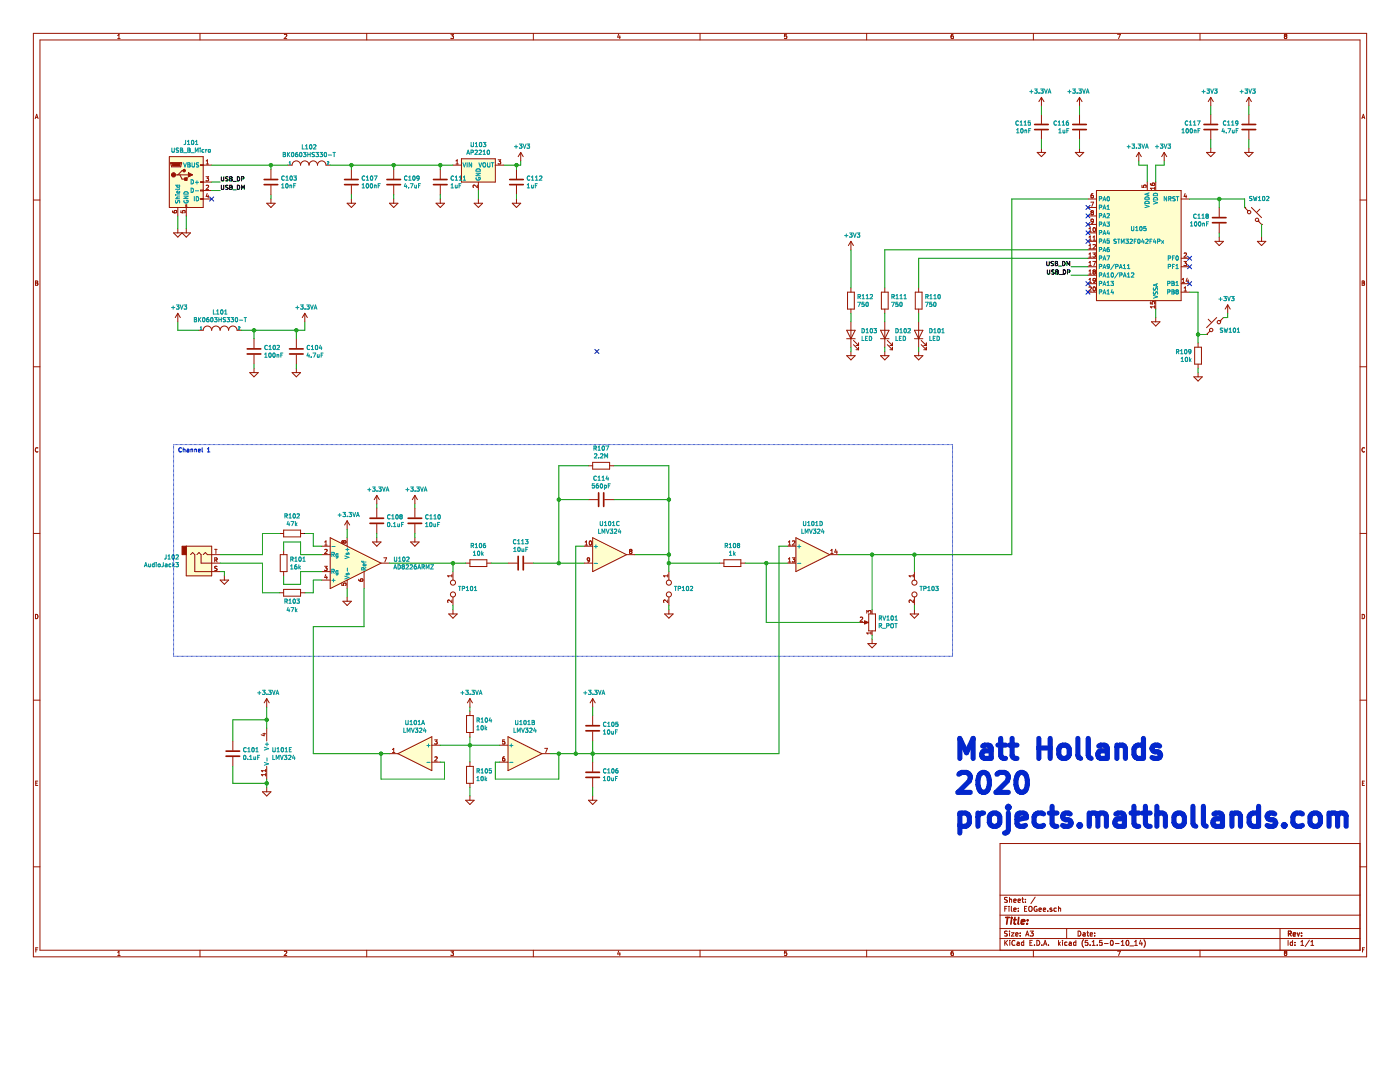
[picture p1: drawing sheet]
EESchema Schematic File Version 4
EELAYER 30 0
EELAYER END
$Descr A3 16535 11693
encoding utf-8
Sheet 1 1
Title ""
Date ""
Rev ""
Comp ""
Comment1 ""
Comment2 ""
Comment3 ""
Comment4 ""
$EndDescr
$Comp
L EOGee-rescue:GND-power #PWR0101
U 1 1
P 2100 2700
F 0 "#PWR0101" H 2100 2450 50  0001 C CNN
F 1 "GND" H 2105 2527 50  0001 C CNN
F 2 "" H 2100 2700 50  0001 C CNN
F 3 "" H 2100 2700 50  0001 C CNN
	1    2100 2700
	1    0    0    -1  
$EndComp
$Comp
L EOGee-rescue:GND-power #PWR0103
U 1 1
P 2200 2700
F 0 "#PWR0103" H 2200 2450 50  0001 C CNN
F 1 "GND" H 2205 2527 50  0001 C CNN
F 2 "" H 2200 2700 50  0001 C CNN
F 3 "" H 2200 2700 50  0001 C CNN
	1    2200 2700
	1    0    0    -1  
$EndComp
Wire Wire Line
	2200 2700 2200 2550
Wire Wire Line
	2100 2550 2100 2700
Text Label 2600 2150 0    50   ~ 0
USB_DP
Text Label 2600 2250 0    50   ~ 0
USB_DM
Wire Wire Line
	2600 2150 2500 2150
Wire Wire Line
	2500 2250 2600 2250
Text Label 12650 3250 2    50   ~ 0
USB_DP
Text Label 12650 3150 2    50   ~ 0
USB_DM
Wire Wire Line
	12850 3250 12650 3250
Wire Wire Line
	12850 3150 12650 3150
$Comp
L EOGee-rescue:C-Device C103
U 1 1
P 3200 2150
F 0 "C103" H 3315 2196 50  0000 L CNN
F 1 "10nF" H 3315 2105 50  0000 L CNN
F 2 "Capacitor_SMD:C_0603_1608Metric" H 3238 2000 50  0001 C CNN
F 3 "~" H 3200 2150 50  0001 C CNN
	1    3200 2150
	1    0    0    -1  
$EndComp
$Comp
L EOGee-rescue:GND-power #PWR0108
U 1 1
P 3200 2350
F 0 "#PWR0108" H 3200 2100 50  0001 C CNN
F 1 "GND" H 3205 2177 50  0001 C CNN
F 2 "" H 3200 2350 50  0001 C CNN
F 3 "" H 3200 2350 50  0001 C CNN
	1    3200 2350
	1    0    0    -1  
$EndComp
Wire Wire Line
	3200 2350 3200 2300
$Comp
L EOGee-rescue:+3V3-power #PWR0137
U 1 1
P 13750 1900
F 0 "#PWR0137" H 13750 1750 50  0001 C CNN
F 1 "+3V3" H 13765 2073 50  0000 C CNN
F 2 "" H 13750 1900 50  0001 C CNN
F 3 "" H 13750 1900 50  0001 C CNN
	1    13750 1900
	-1   0    0    -1  
$EndComp
$Comp
L EOGee-rescue:STM32F042F4Px-MCU_ST_STM32F0 U105
U 1 1
P 13450 2850
F 0 "U105" H 13450 3000 50  0000 C CNN
F 1 "STM32F042F4Px" H 13450 2850 50  0000 C CNN
F 2 "Package_SO:TSSOP-20_4.4x6.5mm_P0.65mm" H 12950 2150 50  0001 R CNN
F 3 "http://www.st.com/st-web-ui/static/active/en/resource/technical/document/datasheet/DM00105814.pdf" H 13450 2850 50  0001 C CNN
	1    13450 2850
	-1   0    0    -1  
$EndComp
Wire Wire Line
	13650 1950 13650 2150
$Comp
L EOGee-rescue:+3.3VA-power #PWR0135
U 1 1
P 13450 1900
F 0 "#PWR0135" H 13450 1750 50  0001 C CNN
F 1 "+3.3VA" H 13465 2073 50  0000 C CNN
F 2 "" H 13450 1900 50  0001 C CNN
F 3 "" H 13450 1900 50  0001 C CNN
	1    13450 1900
	-1   0    0    -1  
$EndComp
Wire Wire Line
	13750 1900 13750 1950
Wire Wire Line
	13750 1950 13650 1950
Wire Wire Line
	13450 1900 13450 1950
Wire Wire Line
	13450 1950 13550 1950
Wire Wire Line
	13550 1950 13550 2150
$Comp
L EOGee-rescue:C-Device C118
U 1 1
P 14400 2600
F 0 "C118" H 14515 2646 50  0000 L CNN
F 1 "100nF" H 14515 2555 50  0000 L CNN
F 2 "Capacitor_SMD:C_0603_1608Metric" H 14438 2450 50  0001 C CNN
F 3 "~" H 14400 2600 50  0001 C CNN
	1    14400 2600
	-1   0    0    -1  
$EndComp
Wire Wire Line
	14700 2450 14700 2350
Wire Wire Line
	14700 2350 14400 2350
Wire Wire Line
	14400 2450 14400 2350
Connection ~ 14400 2350
Wire Wire Line
	14400 2350 14050 2350
$Comp
L EOGee-rescue:GND-power #PWR0136
U 1 1
P 13650 3750
F 0 "#PWR0136" H 13650 3500 50  0001 C CNN
F 1 "GND" H 13655 3577 50  0001 C CNN
F 2 "" H 13650 3750 50  0001 C CNN
F 3 "" H 13650 3750 50  0001 C CNN
	1    13650 3750
	-1   0    0    -1  
$EndComp
Wire Wire Line
	13650 3750 13650 3650
$Comp
L EOGee-rescue:GND-power #PWR0141
U 1 1
P 14400 2800
F 0 "#PWR0141" H 14400 2550 50  0001 C CNN
F 1 "GND" H 14405 2627 50  0001 C CNN
F 2 "" H 14400 2800 50  0001 C CNN
F 3 "" H 14400 2800 50  0001 C CNN
	1    14400 2800
	-1   0    0    -1  
$EndComp
Wire Wire Line
	14400 2800 14400 2750
$Comp
L EOGee-rescue:GND-power #PWR0145
U 1 1
P 14900 2800
F 0 "#PWR0145" H 14900 2550 50  0001 C CNN
F 1 "GND" H 14905 2627 50  0001 C CNN
F 2 "" H 14900 2800 50  0001 C CNN
F 3 "" H 14900 2800 50  0001 C CNN
	1    14900 2800
	-1   0    0    -1  
$EndComp
Wire Wire Line
	14900 2800 14900 2650
$Comp
L EOGee-rescue:SW_Push_45deg-Switch SW102
U 1 1
P 14800 2550
F 0 "SW102" V 15000 2750 50  0000 R CNN
F 1 "SW_Push_45deg" V 14750 3300 50  0001 R CNN
F 2 "Buttons_Switches_SMD:SW_SPST_B3U-1000P" H 14800 2550 50  0001 C CNN
F 3 "~" H 14800 2550 50  0001 C CNN
	1    14800 2550
	0    1    -1   0   
$EndComp
$Comp
L EOGee-rescue:C-Device C117
U 1 1
P 14300 1500
F 0 "C117" H 14415 1546 50  0000 L CNN
F 1 "100nF" H 14415 1455 50  0000 L CNN
F 2 "Capacitor_SMD:C_0603_1608Metric" H 14338 1350 50  0001 C CNN
F 3 "~" H 14300 1500 50  0001 C CNN
	1    14300 1500
	-1   0    0    -1  
$EndComp
$Comp
L EOGee-rescue:C-Device C119
U 1 1
P 14750 1500
F 0 "C119" H 14865 1546 50  0000 L CNN
F 1 "4.7uF" H 14865 1455 50  0000 L CNN
F 2 "Capacitor_SMD:C_0603_1608Metric" H 14788 1350 50  0001 C CNN
F 3 "~" H 14750 1500 50  0001 C CNN
	1    14750 1500
	-1   0    0    -1  
$EndComp
$Comp
L EOGee-rescue:C-Device C115
U 1 1
P 12300 1500
F 0 "C115" H 12415 1546 50  0000 L CNN
F 1 "10nF" H 12415 1455 50  0000 L CNN
F 2 "Capacitor_SMD:C_0603_1608Metric" H 12338 1350 50  0001 C CNN
F 3 "~" H 12300 1500 50  0001 C CNN
	1    12300 1500
	-1   0    0    -1  
$EndComp
$Comp
L EOGee-rescue:C-Device C116
U 1 1
P 12750 1500
F 0 "C116" H 12865 1546 50  0000 L CNN
F 1 "1uF" H 12865 1455 50  0000 L CNN
F 2 "Capacitor_SMD:C_0603_1608Metric" H 12788 1350 50  0001 C CNN
F 3 "~" H 12750 1500 50  0001 C CNN
	1    12750 1500
	-1   0    0    -1  
$EndComp
$Comp
L EOGee-rescue:+3V3-power #PWR0143
U 1 1
P 14750 1250
F 0 "#PWR0143" H 14750 1100 50  0001 C CNN
F 1 "+3V3" H 14765 1423 50  0000 C CNN
F 2 "" H 14750 1250 50  0001 C CNN
F 3 "" H 14750 1250 50  0001 C CNN
	1    14750 1250
	-1   0    0    -1  
$EndComp
$Comp
L EOGee-rescue:+3V3-power #PWR0139
U 1 1
P 14300 1250
F 0 "#PWR0139" H 14300 1100 50  0001 C CNN
F 1 "+3V3" H 14315 1423 50  0000 C CNN
F 2 "" H 14300 1250 50  0001 C CNN
F 3 "" H 14300 1250 50  0001 C CNN
	1    14300 1250
	-1   0    0    -1  
$EndComp
$Comp
L EOGee-rescue:GND-power #PWR0144
U 1 1
P 14750 1750
F 0 "#PWR0144" H 14750 1500 50  0001 C CNN
F 1 "GND" H 14755 1577 50  0001 C CNN
F 2 "" H 14750 1750 50  0001 C CNN
F 3 "" H 14750 1750 50  0001 C CNN
	1    14750 1750
	-1   0    0    -1  
$EndComp
$Comp
L EOGee-rescue:GND-power #PWR0140
U 1 1
P 14300 1750
F 0 "#PWR0140" H 14300 1500 50  0001 C CNN
F 1 "GND" H 14305 1577 50  0001 C CNN
F 2 "" H 14300 1750 50  0001 C CNN
F 3 "" H 14300 1750 50  0001 C CNN
	1    14300 1750
	-1   0    0    -1  
$EndComp
Wire Wire Line
	14300 1750 14300 1650
Wire Wire Line
	14300 1350 14300 1250
Wire Wire Line
	14750 1250 14750 1350
Wire Wire Line
	14750 1650 14750 1750
$Comp
L EOGee-rescue:GND-power #PWR0134
U 1 1
P 12750 1750
F 0 "#PWR0134" H 12750 1500 50  0001 C CNN
F 1 "GND" H 12755 1577 50  0001 C CNN
F 2 "" H 12750 1750 50  0001 C CNN
F 3 "" H 12750 1750 50  0001 C CNN
	1    12750 1750
	-1   0    0    -1  
$EndComp
$Comp
L EOGee-rescue:GND-power #PWR0132
U 1 1
P 12300 1750
F 0 "#PWR0132" H 12300 1500 50  0001 C CNN
F 1 "GND" H 12305 1577 50  0001 C CNN
F 2 "" H 12300 1750 50  0001 C CNN
F 3 "" H 12300 1750 50  0001 C CNN
	1    12300 1750
	-1   0    0    -1  
$EndComp
Wire Wire Line
	12300 1750 12300 1650
Wire Wire Line
	12750 1650 12750 1750
$Comp
L EOGee-rescue:+3.3VA-power #PWR0133
U 1 1
P 12750 1250
F 0 "#PWR0133" H 12750 1100 50  0001 C CNN
F 1 "+3.3VA" H 12765 1423 50  0000 C CNN
F 2 "" H 12750 1250 50  0001 C CNN
F 3 "" H 12750 1250 50  0001 C CNN
	1    12750 1250
	-1   0    0    -1  
$EndComp
$Comp
L EOGee-rescue:+3.3VA-power #PWR0131
U 1 1
P 12300 1250
F 0 "#PWR0131" H 12300 1100 50  0001 C CNN
F 1 "+3.3VA" H 12315 1423 50  0000 C CNN
F 2 "" H 12300 1250 50  0001 C CNN
F 3 "" H 12300 1250 50  0001 C CNN
	1    12300 1250
	-1   0    0    -1  
$EndComp
Wire Wire Line
	12300 1250 12300 1350
Wire Wire Line
	12750 1250 12750 1350
$Comp
L EOGee-rescue:INDUCTOR-pspice L102
U 1 1
P 3650 1950
F 0 "L102" H 3650 2165 50  0000 C CNN
F 1 "BK0603HS330-T" H 3650 2074 50  0000 C CNN
F 2 "Inductor_SMD:L_0603_1608Metric" H 3650 1950 50  0001 C CNN
F 3 "~" H 3650 1950 50  0001 C CNN
	1    3650 1950
	1    0    0    -1  
$EndComp
Wire Wire Line
	3200 1950 3400 1950
Wire Wire Line
	3200 1950 3200 2000
Connection ~ 3200 1950
Wire Wire Line
	2500 1950 3200 1950
$Comp
L EOGee-rescue:R-Device R104
U 1 1
P 5550 8550
F 0 "R104" H 5620 8596 50  0000 L CNN
F 1 "10k" H 5620 8505 50  0000 L CNN
F 2 "Resistors_SMD:R_0603" V 5480 8550 50  0001 C CNN
F 3 "~" H 5550 8550 50  0001 C CNN
	1    5550 8550
	1    0    0    -1  
$EndComp
$Comp
L EOGee-rescue:GND-power #PWR0107
U 1 1
P 3150 9300
F 0 "#PWR0107" H 3150 9050 50  0001 C CNN
F 1 "GND" H 3155 9127 50  0001 C CNN
F 2 "" H 3150 9300 50  0001 C CNN
F 3 "" H 3150 9300 50  0001 C CNN
	1    3150 9300
	1    0    0    -1  
$EndComp
Wire Wire Line
	5900 9000 5850 9000
Wire Wire Line
	5200 9000 5250 9000
$Comp
L EOGee-rescue:+3.3VA-power #PWR0106
U 1 1
P 3150 8350
F 0 "#PWR0106" H 3150 8200 50  0001 C CNN
F 1 "+3.3VA" H 3165 8523 50  0000 C CNN
F 2 "" H 3150 8350 50  0001 C CNN
F 3 "" H 3150 8350 50  0001 C CNN
	1    3150 8350
	1    0    0    -1  
$EndComp
Wire Wire Line
	3150 8350 3150 8500
$Comp
L EOGee-rescue:+3.3VA-power #PWR0123
U 1 1
P 5550 8350
F 0 "#PWR0123" H 5550 8200 50  0001 C CNN
F 1 "+3.3VA" H 5565 8523 50  0000 C CNN
F 2 "" H 5550 8350 50  0001 C CNN
F 3 "" H 5550 8350 50  0001 C CNN
	1    5550 8350
	1    0    0    -1  
$EndComp
Wire Wire Line
	5550 8350 5550 8400
$Comp
L EOGee-rescue:C-Device C106
U 1 1
P 7000 9150
F 0 "C106" H 7115 9196 50  0000 L CNN
F 1 "10uF" H 7115 9105 50  0000 L CNN
F 2 "Capacitor_SMD:C_0603_1608Metric" H 7038 9000 50  0001 C CNN
F 3 "~" H 7000 9150 50  0001 C CNN
	1    7000 9150
	1    0    0    -1  
$EndComp
$Comp
L EOGee-rescue:C-Device C105
U 1 1
P 7000 8600
F 0 "C105" H 7115 8646 50  0000 L CNN
F 1 "10uF" H 7115 8555 50  0000 L CNN
F 2 "Capacitor_SMD:C_0603_1608Metric" H 7038 8450 50  0001 C CNN
F 3 "~" H 7000 8600 50  0001 C CNN
	1    7000 8600
	1    0    0    -1  
$EndComp
$Comp
L EOGee-rescue:+3.3VA-power #PWR0113
U 1 1
P 7000 8350
F 0 "#PWR0113" H 7000 8200 50  0001 C CNN
F 1 "+3.3VA" H 7015 8523 50  0000 C CNN
F 2 "" H 7000 8350 50  0001 C CNN
F 3 "" H 7000 8350 50  0001 C CNN
	1    7000 8350
	1    0    0    -1  
$EndComp
Wire Wire Line
	7000 8350 7000 8450
Wire Wire Line
	7000 8750 7000 8900
$Comp
L EOGee-rescue:GND-power #PWR0114
U 1 1
P 7000 9400
F 0 "#PWR0114" H 7000 9150 50  0001 C CNN
F 1 "GND" H 7005 9227 50  0001 C CNN
F 2 "" H 7000 9400 50  0001 C CNN
F 3 "" H 7000 9400 50  0001 C CNN
	1    7000 9400
	1    0    0    -1  
$EndComp
Wire Wire Line
	7000 9400 7000 9300
$Comp
L EOGee-rescue:LED-Device D103
U 1 1
P 10050 3950
F 0 "D103" V 10089 3833 50  0000 R CNN
F 1 "LED" V 9998 3833 50  0000 R CNN
F 2 "LED_SMD:LED_0603_1608Metric" H 10050 3950 50  0001 C CNN
F 3 "~" H 10050 3950 50  0001 C CNN
	1    10050 3950
	0    -1   -1   0   
$EndComp
$Comp
L EOGee-rescue:AP2204R-3.3-Regulator_Linear U103
U 1 1
P 5650 1950
F 0 "U103" H 5650 2192 50  0000 C CNN
F 1 "AP2210" H 5650 2101 50  0000 C CNN
F 2 "Package_TO_SOT_SMD:SOT-89-3" H 5650 2175 50  0001 C CNN
F 3 "https://www.diodes.com/assets/Datasheets/AP2204.pdf" H 5650 1950 50  0001 C CNN
	1    5650 1950
	1    0    0    -1  
$EndComp
$Comp
L EOGee-rescue:C-Device C111
U 1 1
P 5200 2150
F 0 "C111" H 5315 2196 50  0000 L CNN
F 1 "1uF" H 5315 2105 50  0000 L CNN
F 2 "Capacitor_SMD:C_0603_1608Metric" H 5238 2000 50  0001 C CNN
F 3 "~" H 5200 2150 50  0001 C CNN
	1    5200 2150
	1    0    0    -1  
$EndComp
$Comp
L EOGee-rescue:C-Device C112
U 1 1
P 6100 2150
F 0 "C112" H 6215 2196 50  0000 L CNN
F 1 "1uF" H 6215 2105 50  0000 L CNN
F 2 "Capacitor_SMD:C_0603_1608Metric" H 6138 2000 50  0001 C CNN
F 3 "~" H 6100 2150 50  0001 C CNN
	1    6100 2150
	1    0    0    -1  
$EndComp
Wire Wire Line
	5350 1950 5200 1950
Wire Wire Line
	5200 2000 5200 1950
Wire Wire Line
	5950 1950 6100 1950
Wire Wire Line
	6100 1950 6100 2000
$Comp
L EOGee-rescue:GND-power #PWR0121
U 1 1
P 5200 2350
F 0 "#PWR0121" H 5200 2100 50  0001 C CNN
F 1 "GND" H 5205 2177 50  0001 C CNN
F 2 "" H 5200 2350 50  0001 C CNN
F 3 "" H 5200 2350 50  0001 C CNN
	1    5200 2350
	1    0    0    -1  
$EndComp
$Comp
L EOGee-rescue:GND-power #PWR0126
U 1 1
P 6100 2350
F 0 "#PWR0126" H 6100 2100 50  0001 C CNN
F 1 "GND" H 6105 2177 50  0001 C CNN
F 2 "" H 6100 2350 50  0001 C CNN
F 3 "" H 6100 2350 50  0001 C CNN
	1    6100 2350
	1    0    0    -1  
$EndComp
Wire Wire Line
	6100 2350 6100 2300
Wire Wire Line
	5200 2300 5200 2350
$Comp
L EOGee-rescue:GND-power #PWR0125
U 1 1
P 5650 2350
F 0 "#PWR0125" H 5650 2100 50  0001 C CNN
F 1 "GND" H 5655 2177 50  0001 C CNN
F 2 "" H 5650 2350 50  0001 C CNN
F 3 "" H 5650 2350 50  0001 C CNN
	1    5650 2350
	1    0    0    -1  
$EndComp
Wire Wire Line
	5650 2350 5650 2250
$Comp
L EOGee-rescue:+3V3-power #PWR0127
U 1 1
P 6150 1900
F 0 "#PWR0127" H 6150 1750 50  0001 C CNN
F 1 "+3V3" H 6165 2073 50  0000 C CNN
F 2 "" H 6150 1900 50  0001 C CNN
F 3 "" H 6150 1900 50  0001 C CNN
	1    6150 1900
	1    0    0    -1  
$EndComp
Wire Wire Line
	6150 1900 6150 1950
Wire Wire Line
	6150 1950 6100 1950
Connection ~ 6100 1950
$Comp
L EOGee-rescue:R-Device R112
U 1 1
P 10050 3550
F 0 "R112" H 10120 3596 50  0000 L CNN
F 1 "750" H 10120 3505 50  0000 L CNN
F 2 "Resistors_SMD:R_0603" V 9980 3550 50  0001 C CNN
F 3 "~" H 10050 3550 50  0001 C CNN
	1    10050 3550
	1    0    0    -1  
$EndComp
$Comp
L EOGee-rescue:+3V3-power #PWR0142
U 1 1
P 14500 3700
F 0 "#PWR0142" H 14500 3550 50  0001 C CNN
F 1 "+3V3" H 14515 3873 50  0000 C CNN
F 2 "" H 14500 3700 50  0001 C CNN
F 3 "" H 14500 3700 50  0001 C CNN
	1    14500 3700
	-1   0    0    -1  
$EndComp
Wire Wire Line
	10050 3700 10050 3800
$Comp
L EOGee-rescue:GND-power #PWR0149
U 1 1
P 10050 4150
F 0 "#PWR0149" H 10050 3900 50  0001 C CNN
F 1 "GND" H 10055 3977 50  0001 C CNN
F 2 "" H 10050 4150 50  0001 C CNN
F 3 "" H 10050 4150 50  0001 C CNN
	1    10050 4150
	1    0    0    -1  
$EndComp
Wire Wire Line
	10050 4150 10050 4100
$Comp
L EOGee-rescue:LED-Device D102
U 1 1
P 10450 3950
F 0 "D102" V 10489 3833 50  0000 R CNN
F 1 "LED" V 10398 3833 50  0000 R CNN
F 2 "LED_SMD:LED_0603_1608Metric" H 10450 3950 50  0001 C CNN
F 3 "~" H 10450 3950 50  0001 C CNN
	1    10450 3950
	0    -1   -1   0   
$EndComp
$Comp
L EOGee-rescue:R-Device R111
U 1 1
P 10450 3550
F 0 "R111" H 10520 3596 50  0000 L CNN
F 1 "750" H 10520 3505 50  0000 L CNN
F 2 "Resistors_SMD:R_0603" V 10380 3550 50  0001 C CNN
F 3 "~" H 10450 3550 50  0001 C CNN
	1    10450 3550
	1    0    0    -1  
$EndComp
Wire Wire Line
	10450 3700 10450 3800
$Comp
L EOGee-rescue:GND-power #PWR0147
U 1 1
P 10450 4150
F 0 "#PWR0147" H 10450 3900 50  0001 C CNN
F 1 "GND" H 10455 3977 50  0001 C CNN
F 2 "" H 10450 4150 50  0001 C CNN
F 3 "" H 10450 4150 50  0001 C CNN
	1    10450 4150
	1    0    0    -1  
$EndComp
Wire Wire Line
	10450 4150 10450 4100
$Comp
L EOGee-rescue:LED-Device D101
U 1 1
P 10850 3950
F 0 "D101" V 10889 3833 50  0000 R CNN
F 1 "LED" V 10798 3833 50  0000 R CNN
F 2 "LED_SMD:LED_0603_1608Metric" H 10850 3950 50  0001 C CNN
F 3 "~" H 10850 3950 50  0001 C CNN
	1    10850 3950
	0    -1   -1   0   
$EndComp
$Comp
L EOGee-rescue:R-Device R110
U 1 1
P 10850 3550
F 0 "R110" H 10920 3596 50  0000 L CNN
F 1 "750" H 10920 3505 50  0000 L CNN
F 2 "Resistors_SMD:R_0603" V 10780 3550 50  0001 C CNN
F 3 "~" H 10850 3550 50  0001 C CNN
	1    10850 3550
	1    0    0    -1  
$EndComp
Wire Wire Line
	10850 3700 10850 3800
$Comp
L EOGee-rescue:GND-power #PWR0146
U 1 1
P 10850 4150
F 0 "#PWR0146" H 10850 3900 50  0001 C CNN
F 1 "GND" H 10855 3977 50  0001 C CNN
F 2 "" H 10850 4150 50  0001 C CNN
F 3 "" H 10850 4150 50  0001 C CNN
	1    10850 4150
	1    0    0    -1  
$EndComp
Wire Wire Line
	10850 4150 10850 4100
Wire Wire Line
	10450 2950 10450 3400
Wire Wire Line
	10850 3050 10850 3400
NoConn ~ 14050 3350
NoConn ~ 12850 3350
NoConn ~ 12850 3450
Wire Wire Line
	5550 9400 5550 9300
$Comp
L EOGee-rescue:GND-power #PWR0124
U 1 1
P 5550 9400
F 0 "#PWR0124" H 5550 9150 50  0001 C CNN
F 1 "GND" H 5555 9227 50  0001 C CNN
F 2 "" H 5550 9400 50  0001 C CNN
F 3 "" H 5550 9400 50  0001 C CNN
	1    5550 9400
	1    0    0    -1  
$EndComp
$Comp
L EOGee-rescue:R-Device R105
U 1 1
P 5550 9150
F 0 "R105" H 5620 9196 50  0000 L CNN
F 1 "10k" H 5620 9105 50  0000 L CNN
F 2 "Resistors_SMD:R_0603" V 5480 9150 50  0001 C CNN
F 3 "~" H 5550 9150 50  0001 C CNN
	1    5550 9150
	1    0    0    -1  
$EndComp
Wire Wire Line
	5550 8700 5550 8800
Connection ~ 5550 8800
Wire Wire Line
	5550 8800 5550 9000
Wire Wire Line
	5550 8800 5900 8800
Wire Wire Line
	10050 2950 10050 3400
$Comp
L EOGee-rescue:LMV324-Amplifier_Operational U101
U 1 1
P 4900 8900
F 0 "U101" H 4900 9267 50  0000 C CNN
F 1 "LMV324" H 4900 9176 50  0000 C CNN
F 2 "Package_SO:TSSOP-14_4.4x5mm_P0.65mm" H 4850 9000 50  0001 C CNN
F 3 "http://www.ti.com/lit/ds/symlink/lmv324.pdf" H 4950 9100 50  0001 C CNN
	1    4900 8900
	-1   0    0    -1  
$EndComp
$Comp
L EOGee-rescue:LMV324-Amplifier_Operational U101
U 2 1
P 6200 8900
F 0 "U101" H 6200 9267 50  0000 C CNN
F 1 "LMV324" H 6200 9176 50  0000 C CNN
F 2 "Package_SO:TSSOP-14_4.4x5mm_P0.65mm" H 6150 9000 50  0001 C CNN
F 3 "http://www.ti.com/lit/ds/symlink/lmv324.pdf" H 6250 9100 50  0001 C CNN
	2    6200 8900
	1    0    0    -1  
$EndComp
$Comp
L EOGee-rescue:LMV324-Amplifier_Operational U101
U 5 1
P 3250 8900
F 0 "U101" H 3208 8946 50  0000 L CNN
F 1 "LMV324" H 3208 8855 50  0000 L CNN
F 2 "Package_SO:TSSOP-14_4.4x5mm_P0.65mm" H 3200 9000 50  0001 C CNN
F 3 "http://www.ti.com/lit/ds/symlink/lmv324.pdf" H 3300 9100 50  0001 C CNN
	5    3250 8900
	1    0    0    -1  
$EndComp
Wire Wire Line
	3150 9200 3150 9250
$Comp
L EOGee-rescue:C-Device C101
U 1 1
P 2750 8900
F 0 "C101" H 2865 8946 50  0000 L CNN
F 1 "0.1uF" H 2865 8855 50  0000 L CNN
F 2 "Capacitor_SMD:C_0603_1608Metric" H 2788 8750 50  0001 C CNN
F 3 "~" H 2750 8900 50  0001 C CNN
	1    2750 8900
	1    0    0    -1  
$EndComp
Wire Wire Line
	2750 8750 2750 8500
Wire Wire Line
	2750 8500 3150 8500
Connection ~ 3150 8500
Wire Wire Line
	3150 8500 3150 8600
Wire Wire Line
	2750 9050 2750 9250
Wire Wire Line
	2750 9250 3150 9250
Connection ~ 3150 9250
Wire Wire Line
	3150 9250 3150 9300
Wire Wire Line
	5250 9000 5250 9200
Wire Wire Line
	5250 9200 4500 9200
Wire Wire Line
	4500 9200 4500 8900
Wire Wire Line
	4500 8900 4600 8900
Wire Wire Line
	6500 8900 6600 8900
Wire Wire Line
	5850 9000 5850 9200
Wire Wire Line
	5850 9200 6600 9200
Wire Wire Line
	6600 9200 6600 8900
$Comp
L EOGee-rescue:USB_B_Micro-Connector J101
U 1 1
P 2200 2150
F 0 "J101" H 2257 2617 50  0000 C CNN
F 1 "USB_B_Micro" H 2257 2526 50  0000 C CNN
F 2 "Connector_USB:USB_Micro-B_Molex-105017-0001" H 2350 2100 50  0001 C CNN
F 3 "~" H 2350 2100 50  0001 C CNN
	1    2200 2150
	1    0    0    -1  
$EndComp
NoConn ~ 2500 2350
$Comp
L EOGee-rescue:INDUCTOR-pspice L101
U 1 1
P 2600 3900
F 0 "L101" H 2600 4115 50  0000 C CNN
F 1 "BK0603HS330-T" H 2600 4024 50  0000 C CNN
F 2 "Inductor_SMD:L_0603_1608Metric" H 2600 3900 50  0001 C CNN
F 3 "~" H 2600 3900 50  0001 C CNN
	1    2600 3900
	1    0    0    -1  
$EndComp
Connection ~ 5200 1950
Wire Wire Line
	4650 1950 5200 1950
Connection ~ 4150 1950
Wire Wire Line
	4150 1950 4650 1950
Connection ~ 4650 1950
Wire Wire Line
	4650 1950 4650 2000
Wire Wire Line
	4150 1950 4150 2000
Wire Wire Line
	3900 1950 4150 1950
Wire Wire Line
	4150 2300 4150 2350
Wire Wire Line
	4650 2350 4650 2300
$Comp
L EOGee-rescue:GND-power #PWR0118
U 1 1
P 4650 2350
F 0 "#PWR0118" H 4650 2100 50  0001 C CNN
F 1 "GND" H 4655 2177 50  0001 C CNN
F 2 "" H 4650 2350 50  0001 C CNN
F 3 "" H 4650 2350 50  0001 C CNN
	1    4650 2350
	1    0    0    -1  
$EndComp
$Comp
L EOGee-rescue:GND-power #PWR0115
U 1 1
P 4150 2350
F 0 "#PWR0115" H 4150 2100 50  0001 C CNN
F 1 "GND" H 4155 2177 50  0001 C CNN
F 2 "" H 4150 2350 50  0001 C CNN
F 3 "" H 4150 2350 50  0001 C CNN
	1    4150 2350
	1    0    0    -1  
$EndComp
$Comp
L EOGee-rescue:C-Device C109
U 1 1
P 4650 2150
F 0 "C109" H 4765 2196 50  0000 L CNN
F 1 "4.7uF" H 4765 2105 50  0000 L CNN
F 2 "Capacitor_SMD:C_0603_1608Metric" H 4688 2000 50  0001 C CNN
F 3 "~" H 4650 2150 50  0001 C CNN
	1    4650 2150
	1    0    0    -1  
$EndComp
$Comp
L EOGee-rescue:C-Device C107
U 1 1
P 4150 2150
F 0 "C107" H 4265 2196 50  0000 L CNN
F 1 "100nF" H 4265 2105 50  0000 L CNN
F 2 "Capacitor_SMD:C_0603_1608Metric" H 4188 2000 50  0001 C CNN
F 3 "~" H 4150 2150 50  0001 C CNN
	1    4150 2150
	1    0    0    -1  
$EndComp
Wire Wire Line
	3000 4300 3000 4350
Wire Wire Line
	3500 4350 3500 4300
$Comp
L EOGee-rescue:GND-power #PWR0109
U 1 1
P 3500 4350
F 0 "#PWR0109" H 3500 4100 50  0001 C CNN
F 1 "GND" H 3505 4177 50  0001 C CNN
F 2 "" H 3500 4350 50  0001 C CNN
F 3 "" H 3500 4350 50  0001 C CNN
	1    3500 4350
	1    0    0    -1  
$EndComp
$Comp
L EOGee-rescue:GND-power #PWR0105
U 1 1
P 3000 4350
F 0 "#PWR0105" H 3000 4100 50  0001 C CNN
F 1 "GND" H 3005 4177 50  0001 C CNN
F 2 "" H 3000 4350 50  0001 C CNN
F 3 "" H 3000 4350 50  0001 C CNN
	1    3000 4350
	1    0    0    -1  
$EndComp
$Comp
L EOGee-rescue:C-Device C104
U 1 1
P 3500 4150
F 0 "C104" H 3615 4196 50  0000 L CNN
F 1 "4.7uF" H 3615 4105 50  0000 L CNN
F 2 "Capacitor_SMD:C_0603_1608Metric" H 3538 4000 50  0001 C CNN
F 3 "~" H 3500 4150 50  0001 C CNN
	1    3500 4150
	1    0    0    -1  
$EndComp
$Comp
L EOGee-rescue:C-Device C102
U 1 1
P 3000 4150
F 0 "C102" H 3115 4196 50  0000 L CNN
F 1 "100nF" H 3115 4105 50  0000 L CNN
F 2 "Capacitor_SMD:C_0603_1608Metric" H 3038 4000 50  0001 C CNN
F 3 "~" H 3000 4150 50  0001 C CNN
	1    3000 4150
	1    0    0    -1  
$EndComp
Wire Wire Line
	2850 3900 3000 3900
Wire Wire Line
	3000 3900 3000 4000
Wire Wire Line
	3000 3900 3500 3900
Wire Wire Line
	3500 3900 3500 4000
Connection ~ 3000 3900
$Comp
L EOGee-rescue:+3V3-power #PWR0102
U 1 1
P 2100 3800
F 0 "#PWR0102" H 2100 3650 50  0001 C CNN
F 1 "+3V3" H 2115 3973 50  0000 C CNN
F 2 "" H 2100 3800 50  0001 C CNN
F 3 "" H 2100 3800 50  0001 C CNN
	1    2100 3800
	1    0    0    -1  
$EndComp
Wire Wire Line
	2100 3800 2100 3900
Wire Wire Line
	2100 3900 2350 3900
$Comp
L EOGee-rescue:+3.3VA-power #PWR0110
U 1 1
P 3600 3800
F 0 "#PWR0110" H 3600 3650 50  0001 C CNN
F 1 "+3.3VA" H 3615 3973 50  0000 C CNN
F 2 "" H 3600 3800 50  0001 C CNN
F 3 "" H 3600 3800 50  0001 C CNN
	1    3600 3800
	1    0    0    -1  
$EndComp
Wire Wire Line
	3600 3800 3600 3900
Wire Wire Line
	3600 3900 3500 3900
Connection ~ 3500 3900
$Comp
L EOGee-rescue:GND-power #PWR0138
U 1 1
P 14150 4400
F 0 "#PWR0138" H 14150 4150 50  0001 C CNN
F 1 "GND" H 14155 4227 50  0001 C CNN
F 2 "" H 14150 4400 50  0001 C CNN
F 3 "" H 14150 4400 50  0001 C CNN
	1    14150 4400
	-1   0    0    -1  
$EndComp
$Comp
L EOGee-rescue:SW_Push_45deg-Switch SW101
U 1 1
P 14350 3850
F 0 "SW101" H 14300 3800 50  0000 R CNN
F 1 "SW_Push_45deg" V 14300 4600 50  0001 R CNN
F 2 "Buttons_Switches_SMD:SW_SPST_B3U-1000P" H 14350 3850 50  0001 C CNN
F 3 "~" H 14350 3850 50  0001 C CNN
	1    14350 3850
	-1   0    0    -1  
$EndComp
$Comp
L EOGee-rescue:R-Device R109
U 1 1
P 14150 4200
F 0 "R109" H 14220 4246 50  0000 L CNN
F 1 "10k" H 14220 4155 50  0000 L CNN
F 2 "Resistor_SMD:R_0603_1608Metric" V 14080 4200 50  0001 C CNN
F 3 "~" H 14150 4200 50  0001 C CNN
	1    14150 4200
	-1   0    0    -1  
$EndComp
Wire Wire Line
	14150 3450 14050 3450
Wire Wire Line
	14500 3700 14500 3750
Wire Wire Line
	14500 3750 14450 3750
Wire Wire Line
	14250 3950 14150 3950
Wire Wire Line
	14150 3950 14150 4050
Wire Wire Line
	14150 3450 14150 3950
Connection ~ 14150 3950
Wire Wire Line
	14150 4400 14150 4350
$Comp
L EOGee-rescue:+3V3-power #PWR0148
U 1 1
P 10050 2950
F 0 "#PWR0148" H 10050 2800 50  0001 C CNN
F 1 "+3V3" H 10065 3123 50  0000 C CNN
F 2 "" H 10050 2950 50  0001 C CNN
F 3 "" H 10050 2950 50  0001 C CNN
	1    10050 2950
	1    0    0    -1  
$EndComp
NoConn ~ 12850 2750
NoConn ~ 12850 2850
$Comp
L EOGee-rescue:AD8236ARMZ-Amplifier_Instrumentation U102
U 1 1
P 4100 6650
AR Path="/5DB5E445" Ref="U102"  Part="1" 
AR Path="/5D9AC4EC/5DB5E445" Ref="U?"  Part="1" 
F 0 "U102" H 4644 6696 50  0000 L CNN
F 1 "AD8226ARMZ" H 4644 6605 50  0000 L CNN
F 2 "Package_SO:MSOP-8_3x3mm_P0.65mm" H 3900 6650 50  0001 C CNN
F 3 "" H 4450 6250 50  0001 C CNN
	1    4100 6650
	1    0    0    -1  
$EndComp
$Comp
L EOGee-rescue:R-Device R101
U 1 1
P 3350 6650
AR Path="/5DB5E44B" Ref="R101"  Part="1" 
AR Path="/5D9AC4EC/5DB5E44B" Ref="R?"  Part="1" 
F 0 "R101" H 3420 6696 50  0000 L CNN
F 1 "16k" H 3420 6605 50  0000 L CNN
F 2 "Resistors_SMD:R_0603" V 3280 6650 50  0001 C CNN
F 3 "~" H 3350 6650 50  0001 C CNN
	1    3350 6650
	1    0    0    -1  
$EndComp
Wire Wire Line
	3350 6500 3350 6400
Wire Wire Line
	3350 6400 3550 6400
Wire Wire Line
	3550 6400 3550 6550
Wire Wire Line
	3550 6550 3800 6550
Wire Wire Line
	3800 6750 3550 6750
Wire Wire Line
	3550 6750 3550 6900
Wire Wire Line
	3550 6900 3350 6900
Wire Wire Line
	3350 6900 3350 6800
$Comp
L EOGee-rescue:R-Device R102
U 1 1
P 3450 6300
AR Path="/5DB5E459" Ref="R102"  Part="1" 
AR Path="/5D9AC4EC/5DB5E459" Ref="R?"  Part="1" 
F 0 "R102" V 3243 6300 50  0000 C CNN
F 1 "47k" V 3334 6300 50  0000 C CNN
F 2 "Resistors_SMD:R_0603" V 3380 6300 50  0001 C CNN
F 3 "~" H 3450 6300 50  0001 C CNN
	1    3450 6300
	0    1    1    0   
$EndComp
$Comp
L EOGee-rescue:R-Device R103
U 1 1
P 3450 7000
AR Path="/5DB5E45F" Ref="R103"  Part="1" 
AR Path="/5D9AC4EC/5DB5E45F" Ref="R?"  Part="1" 
F 0 "R103" V 3550 7000 50  0000 C CNN
F 1 "47k" V 3650 7000 50  0000 C CNN
F 2 "Resistors_SMD:R_0603" V 3380 7000 50  0001 C CNN
F 3 "~" H 3450 7000 50  0001 C CNN
	1    3450 7000
	0    1    1    0   
$EndComp
Wire Wire Line
	3600 7000 3700 7000
Wire Wire Line
	3700 7000 3700 6850
Wire Wire Line
	3700 6850 3800 6850
Wire Wire Line
	3800 6450 3700 6450
Wire Wire Line
	3700 6450 3700 6300
Wire Wire Line
	3700 6300 3600 6300
Wire Wire Line
	3100 6550 3100 6300
Wire Wire Line
	3100 6300 3300 6300
Wire Wire Line
	3100 6650 3100 7000
Wire Wire Line
	3100 7000 3300 7000
Wire Wire Line
	4100 6950 4100 7050
Wire Wire Line
	4100 6250 4100 6350
$Comp
L EOGee-rescue:C-Device C108
U 1 1
P 4450 6150
AR Path="/5DB5E473" Ref="C108"  Part="1" 
AR Path="/5D9AC4EC/5DB5E473" Ref="C?"  Part="1" 
F 0 "C108" H 4565 6196 50  0000 L CNN
F 1 "0.1uF" H 4565 6105 50  0000 L CNN
F 2 "Capacitor_SMD:C_0603_1608Metric" H 4488 6000 50  0001 C CNN
F 3 "~" H 4450 6150 50  0001 C CNN
	1    4450 6150
	1    0    0    -1  
$EndComp
$Comp
L EOGee-rescue:C-Device C110
U 1 1
P 4900 6150
AR Path="/5DB5E479" Ref="C110"  Part="1" 
AR Path="/5D9AC4EC/5DB5E479" Ref="C?"  Part="1" 
F 0 "C110" H 5015 6196 50  0000 L CNN
F 1 "10uF" H 5015 6105 50  0000 L CNN
F 2 "Capacitor_SMD:C_0603_1608Metric" H 4938 6000 50  0001 C CNN
F 3 "~" H 4900 6150 50  0001 C CNN
	1    4900 6150
	1    0    0    -1  
$EndComp
$Comp
L EOGee-rescue:GND-power #PWR0117
U 1 1
P 4450 6350
AR Path="/5DB5E47F" Ref="#PWR0117"  Part="1" 
AR Path="/5D9AC4EC/5DB5E47F" Ref="#PWR?"  Part="1" 
F 0 "#PWR0117" H 4450 6100 50  0001 C CNN
F 1 "GND" H 4455 6177 50  0001 C CNN
F 2 "" H 4450 6350 50  0001 C CNN
F 3 "" H 4450 6350 50  0001 C CNN
	1    4450 6350
	1    0    0    -1  
$EndComp
$Comp
L EOGee-rescue:GND-power #PWR0120
U 1 1
P 4900 6350
AR Path="/5DB5E485" Ref="#PWR0120"  Part="1" 
AR Path="/5D9AC4EC/5DB5E485" Ref="#PWR?"  Part="1" 
F 0 "#PWR0120" H 4900 6100 50  0001 C CNN
F 1 "GND" H 4905 6177 50  0001 C CNN
F 2 "" H 4900 6350 50  0001 C CNN
F 3 "" H 4900 6350 50  0001 C CNN
	1    4900 6350
	1    0    0    -1  
$EndComp
Wire Wire Line
	4900 6300 4900 6350
Wire Wire Line
	4450 6350 4450 6300
$Comp
L EOGee-rescue:R-Device R106
U 1 1
P 5650 6650
AR Path="/5DB5E48D" Ref="R106"  Part="1" 
AR Path="/5D9AC4EC/5DB5E48D" Ref="R?"  Part="1" 
F 0 "R106" V 5443 6650 50  0000 C CNN
F 1 "10k" V 5534 6650 50  0000 C CNN
F 2 "Resistors_SMD:R_0603" V 5580 6650 50  0001 C CNN
F 3 "~" H 5650 6650 50  0001 C CNN
	1    5650 6650
	0    1    1    0   
$EndComp
$Comp
L EOGee-rescue:C-Device C113
U 1 1
P 6150 6650
AR Path="/5DB5E493" Ref="C113"  Part="1" 
AR Path="/5D9AC4EC/5DB5E493" Ref="C?"  Part="1" 
F 0 "C113" V 5898 6650 50  0000 C CNN
F 1 "10uF" V 5989 6650 50  0000 C CNN
F 2 "Capacitor_SMD:C_0603_1608Metric" H 6188 6500 50  0001 C CNN
F 3 "~" H 6150 6650 50  0001 C CNN
	1    6150 6650
	0    1    1    0   
$EndComp
Wire Wire Line
	6800 6450 6900 6450
Wire Wire Line
	6900 6650 6600 6650
Wire Wire Line
	6000 6650 5800 6650
Wire Wire Line
	5500 6650 5350 6650
$Comp
L EOGee-rescue:C-Device C114
U 1 1
P 7100 5900
AR Path="/5DB5E49E" Ref="C114"  Part="1" 
AR Path="/5D9AC4EC/5DB5E49E" Ref="C?"  Part="1" 
F 0 "C114" V 6848 5900 50  0000 C CNN
F 1 "560pF" V 6939 5900 50  0000 C CNN
F 2 "Capacitor_SMD:C_0603_1608Metric" H 7138 5750 50  0001 C CNN
F 3 "~" H 7100 5900 50  0001 C CNN
	1    7100 5900
	0    1    1    0   
$EndComp
$Comp
L EOGee-rescue:R-Device R107
U 1 1
P 7100 5500
AR Path="/5DB5E4A4" Ref="R107"  Part="1" 
AR Path="/5D9AC4EC/5DB5E4A4" Ref="R?"  Part="1" 
F 0 "R107" V 6893 5500 50  0000 C CNN
F 1 "2.2M" V 6984 5500 50  0000 C CNN
F 2 "Resistors_SMD:R_0603" V 7030 5500 50  0001 C CNN
F 3 "~" H 7100 5500 50  0001 C CNN
	1    7100 5500
	0    1    1    0   
$EndComp
Wire Wire Line
	7250 5500 7900 5500
Wire Wire Line
	7900 5500 7900 5900
Wire Wire Line
	7900 6550 7500 6550
Wire Wire Line
	7250 5900 7900 5900
Connection ~ 7900 5900
Wire Wire Line
	7900 5900 7900 6550
Wire Wire Line
	6950 5900 6600 5900
Wire Wire Line
	6600 5900 6600 6650
Connection ~ 6600 6650
Wire Wire Line
	6600 6650 6300 6650
Wire Wire Line
	6600 5900 6600 5500
Wire Wire Line
	6600 5500 6950 5500
Connection ~ 6600 5900
$Comp
L EOGee-rescue:TestPoint_2Pole-Connector TP102
U 1 1
P 7900 6950
AR Path="/5DB5E4B7" Ref="TP102"  Part="1" 
AR Path="/5D9AC4EC/5DB5E4B7" Ref="TP?"  Part="1" 
F 0 "TP102" V 7900 7008 50  0000 L CNN
F 1 "TestPoint_2Pole" V 7945 7008 50  0001 L CNN
F 2 "TestPoint:TestPoint_2Pads_Pitch2.54mm_Drill0.8mm" H 7900 6950 50  0001 C CNN
F 3 "~" H 7900 6950 50  0001 C CNN
	1    7900 6950
	0    1    1    0   
$EndComp
$Comp
L EOGee-rescue:GND-power #PWR0128
U 1 1
P 7900 7200
AR Path="/5DB5E4BD" Ref="#PWR0128"  Part="1" 
AR Path="/5D9AC4EC/5DB5E4BD" Ref="#PWR?"  Part="1" 
F 0 "#PWR0128" H 7900 6950 50  0001 C CNN
F 1 "GND" H 7905 7027 50  0001 C CNN
F 2 "" H 7900 7200 50  0001 C CNN
F 3 "" H 7900 7200 50  0001 C CNN
	1    7900 7200
	1    0    0    -1  
$EndComp
Wire Wire Line
	7900 7200 7900 7150
$Comp
L EOGee-rescue:R-Device R108
U 1 1
P 8650 6650
AR Path="/5DB5E4C4" Ref="R108"  Part="1" 
AR Path="/5D9AC4EC/5DB5E4C4" Ref="R?"  Part="1" 
F 0 "R108" V 8443 6650 50  0000 C CNN
F 1 "1k" V 8534 6650 50  0000 C CNN
F 2 "Resistors_SMD:R_0603" V 8580 6650 50  0001 C CNN
F 3 "~" H 8650 6650 50  0001 C CNN
	1    8650 6650
	0    1    1    0   
$EndComp
Wire Wire Line
	9200 6450 9300 6450
Wire Wire Line
	10300 6550 9900 6550
Wire Wire Line
	8800 6650 9050 6650
Wire Wire Line
	7900 6550 7900 6650
Connection ~ 7900 6550
Wire Wire Line
	7900 6650 8500 6650
Connection ~ 7900 6650
$Comp
L EOGee-rescue:R_POT-Device RV101
U 1 1
P 10300 7350
AR Path="/5DB5E4D2" Ref="RV101"  Part="1" 
AR Path="/5D9AC4EC/5DB5E4D2" Ref="RV?"  Part="1" 
F 0 "RV101" H 10230 7304 50  0000 R CNN
F 1 "R_POT" H 10230 7395 50  0000 R CNN
F 2 "Potentiometer_SMD:Potentiometer_Bourns_TC33X_Vertical" H 10300 7350 50  0001 C CNN
F 3 "~" H 10300 7350 50  0001 C CNN
	1    10300 7350
	-1   0    0    1   
$EndComp
Wire Wire Line
	10150 7350 9050 7350
Wire Wire Line
	9050 7350 9050 6650
Connection ~ 9050 6650
Wire Wire Line
	9050 6650 9300 6650
Wire Wire Line
	10300 6550 10300 7200
$Comp
L EOGee-rescue:GND-power #PWR0129
U 1 1
P 10300 7550
AR Path="/5DB5E4DD" Ref="#PWR0129"  Part="1" 
AR Path="/5D9AC4EC/5DB5E4DD" Ref="#PWR?"  Part="1" 
F 0 "#PWR0129" H 10300 7300 50  0001 C CNN
F 1 "GND" H 10305 7377 50  0001 C CNN
F 2 "" H 10300 7550 50  0001 C CNN
F 3 "" H 10300 7550 50  0001 C CNN
	1    10300 7550
	1    0    0    -1  
$EndComp
Wire Wire Line
	10300 7550 10300 7500
Wire Wire Line
	7900 6650 7900 6750
$Comp
L EOGee-rescue:TestPoint_2Pole-Connector TP101
U 1 1
P 5350 6950
AR Path="/5DB5E4E5" Ref="TP101"  Part="1" 
AR Path="/5D9AC4EC/5DB5E4E5" Ref="TP?"  Part="1" 
F 0 "TP101" V 5350 7008 50  0000 L CNN
F 1 "TestPoint_2Pole" V 5395 7008 50  0001 L CNN
F 2 "TestPoint:TestPoint_2Pads_Pitch2.54mm_Drill0.8mm" H 5350 6950 50  0001 C CNN
F 3 "~" H 5350 6950 50  0001 C CNN
	1    5350 6950
	0    1    1    0   
$EndComp
$Comp
L EOGee-rescue:GND-power #PWR0122
U 1 1
P 5350 7200
AR Path="/5DB5E4EB" Ref="#PWR0122"  Part="1" 
AR Path="/5D9AC4EC/5DB5E4EB" Ref="#PWR?"  Part="1" 
F 0 "#PWR0122" H 5350 6950 50  0001 C CNN
F 1 "GND" H 5355 7027 50  0001 C CNN
F 2 "" H 5350 7200 50  0001 C CNN
F 3 "" H 5350 7200 50  0001 C CNN
	1    5350 7200
	1    0    0    -1  
$EndComp
Wire Wire Line
	5350 7200 5350 7150
Wire Wire Line
	5350 6650 5350 6750
$Comp
L EOGee-rescue:TestPoint_2Pole-Connector TP103
U 1 1
P 10800 6950
AR Path="/5DB5E4F3" Ref="TP103"  Part="1" 
AR Path="/5D9AC4EC/5DB5E4F3" Ref="TP?"  Part="1" 
F 0 "TP103" V 10800 7008 50  0000 L CNN
F 1 "TestPoint_2Pole" V 10845 7008 50  0001 L CNN
F 2 "TestPoint:TestPoint_2Pads_Pitch2.54mm_Drill0.8mm" H 10800 6950 50  0001 C CNN
F 3 "~" H 10800 6950 50  0001 C CNN
	1    10800 6950
	0    1    1    0   
$EndComp
$Comp
L EOGee-rescue:GND-power #PWR0130
U 1 1
P 10800 7200
AR Path="/5DB5E4F9" Ref="#PWR0130"  Part="1" 
AR Path="/5D9AC4EC/5DB5E4F9" Ref="#PWR?"  Part="1" 
F 0 "#PWR0130" H 10800 6950 50  0001 C CNN
F 1 "GND" H 10805 7027 50  0001 C CNN
F 2 "" H 10800 7200 50  0001 C CNN
F 3 "" H 10800 7200 50  0001 C CNN
	1    10800 7200
	1    0    0    -1  
$EndComp
Wire Wire Line
	10800 7200 10800 7150
Wire Wire Line
	10800 6550 10300 6550
Wire Wire Line
	10800 6550 10800 6750
Connection ~ 10300 6550
Connection ~ 5350 6650
Wire Wire Line
	5350 6650 4600 6650
Wire Notes Line
	2050 5250 11250 5250
Wire Notes Line
	11250 5250 11250 7750
Wire Notes Line
	11250 7750 2050 7750
Wire Notes Line
	2050 7750 2050 5250
Text Notes 2100 5350 0    50   ~ 0
Channel 1
Wire Wire Line
	4900 5950 4900 6000
Wire Wire Line
	4450 5950 4450 6000
$Comp
L EOGee-rescue:+3.3VA-power #PWR?
U 1 1
P 4100 6250
AR Path="/5D9AC4EC/5DB5E51D" Ref="#PWR?"  Part="1" 
AR Path="/5DB5E51D" Ref="#PWR0111"  Part="1" 
F 0 "#PWR0111" H 4100 6100 50  0001 C CNN
F 1 "+3.3VA" H 4115 6423 50  0000 C CNN
F 2 "" H 4100 6250 50  0001 C CNN
F 3 "" H 4100 6250 50  0001 C CNN
	1    4100 6250
	1    0    0    -1  
$EndComp
$Comp
L EOGee-rescue:+3.3VA-power #PWR?
U 1 1
P 4450 5950
AR Path="/5D9AC4EC/5DB5E523" Ref="#PWR?"  Part="1" 
AR Path="/5DB5E523" Ref="#PWR0116"  Part="1" 
F 0 "#PWR0116" H 4450 5800 50  0001 C CNN
F 1 "+3.3VA" H 4465 6123 50  0000 C CNN
F 2 "" H 4450 5950 50  0001 C CNN
F 3 "" H 4450 5950 50  0001 C CNN
	1    4450 5950
	1    0    0    -1  
$EndComp
$Comp
L EOGee-rescue:+3.3VA-power #PWR?
U 1 1
P 4900 5950
AR Path="/5D9AC4EC/5DB5E529" Ref="#PWR?"  Part="1" 
AR Path="/5DB5E529" Ref="#PWR0119"  Part="1" 
F 0 "#PWR0119" H 4900 5800 50  0001 C CNN
F 1 "+3.3VA" H 4915 6123 50  0000 C CNN
F 2 "" H 4900 5950 50  0001 C CNN
F 3 "" H 4900 5950 50  0001 C CNN
	1    4900 5950
	1    0    0    -1  
$EndComp
$Comp
L EOGee-rescue:AudioJack3-Connector J?
U 1 1
P 2400 6650
AR Path="/5D9AC4EC/5DB5E530" Ref="J?"  Part="1" 
AR Path="/5DB5E530" Ref="J102"  Part="1" 
F 0 "J102" H 2121 6583 50  0000 R CNN
F 1 "AudioJack3" H 2121 6674 50  0000 R CNN
F 2 "Connector_Audio:Jack_3.5mm_CUI_SJ-3523-SMT_Horizontal" H 2400 6650 50  0001 C CNN
F 3 "~" H 2400 6650 50  0001 C CNN
	1    2400 6650
	1    0    0    1   
$EndComp
$Comp
L EOGee-rescue:GND-power #PWR0112
U 1 1
P 4100 7050
AR Path="/5DB5E536" Ref="#PWR0112"  Part="1" 
AR Path="/5D9AC4EC/5DB5E536" Ref="#PWR?"  Part="1" 
F 0 "#PWR0112" H 4100 6800 50  0001 C CNN
F 1 "GND" H 4105 6877 50  0001 C CNN
F 2 "" H 4100 7050 50  0001 C CNN
F 3 "" H 4100 7050 50  0001 C CNN
	1    4100 7050
	1    0    0    -1  
$EndComp
$Comp
L EOGee-rescue:GND-power #PWR0104
U 1 1
P 2650 6800
AR Path="/5DB5E53C" Ref="#PWR0104"  Part="1" 
AR Path="/5D9AC4EC/5DB5E53C" Ref="#PWR?"  Part="1" 
F 0 "#PWR0104" H 2650 6550 50  0001 C CNN
F 1 "GND" H 2655 6627 50  0001 C CNN
F 2 "" H 2650 6800 50  0001 C CNN
F 3 "" H 2650 6800 50  0001 C CNN
	1    2650 6800
	1    0    0    -1  
$EndComp
Wire Wire Line
	2650 6800 2650 6750
Wire Wire Line
	2650 6750 2600 6750
Wire Wire Line
	2600 6550 3100 6550
Wire Wire Line
	3100 6650 2600 6650
Wire Wire Line
	5200 8800 5550 8800
Connection ~ 4500 8900
Wire Wire Line
	3700 8900 3700 7400
Wire Wire Line
	3700 7400 4300 7400
Wire Wire Line
	4300 6950 4300 7400
Wire Wire Line
	6800 8900 6600 8900
Wire Wire Line
	6800 6450 6800 8900
Connection ~ 6600 8900
Wire Wire Line
	6800 8900 7000 8900
Wire Wire Line
	9200 8900 9200 6450
Connection ~ 6800 8900
NoConn ~ 12850 2450
NoConn ~ 12850 2550
NoConn ~ 12850 2650
NoConn ~ 7050 4150
Wire Wire Line
	10800 6550 11950 6550
Wire Wire Line
	11950 6550 11950 2350
Connection ~ 10800 6550
Wire Wire Line
	11950 2350 12850 2350
$Comp
L EOGee-rescue:LMV324-Amplifier_Operational U101
U 3 1
P 7200 6550
F 0 "U101" H 7200 6917 50  0000 C CNN
F 1 "LMV324" H 7200 6826 50  0000 C CNN
F 2 "Package_SO:TSSOP-14_4.4x5mm_P0.65mm" H 7150 6650 50  0001 C CNN
F 3 "http://www.ti.com/lit/ds/symlink/lmv324.pdf" H 7250 6750 50  0001 C CNN
	3    7200 6550
	1    0    0    -1  
$EndComp
$Comp
L EOGee-rescue:LMV324-Amplifier_Operational U101
U 4 1
P 9600 6550
F 0 "U101" H 9600 6917 50  0000 C CNN
F 1 "LMV324" H 9600 6826 50  0000 C CNN
F 2 "Package_SO:TSSOP-14_4.4x5mm_P0.65mm" H 9550 6650 50  0001 C CNN
F 3 "http://www.ti.com/lit/ds/symlink/lmv324.pdf" H 9650 6750 50  0001 C CNN
	4    9600 6550
	1    0    0    -1  
$EndComp
Wire Wire Line
	10450 2950 12850 2950
Wire Wire Line
	10850 3050 12850 3050
NoConn ~ 14050 3050
NoConn ~ 14050 3150
Connection ~ 7000 8900
Wire Wire Line
	7000 8900 9200 8900
Wire Wire Line
	3700 8900 4500 8900
Wire Wire Line
	7000 8900 7000 9000
Text Notes 11250 9800 0    236  ~ 47
Matt Hollands\n2020\nprojects.matthollands.com
$EndSCHEMATC
